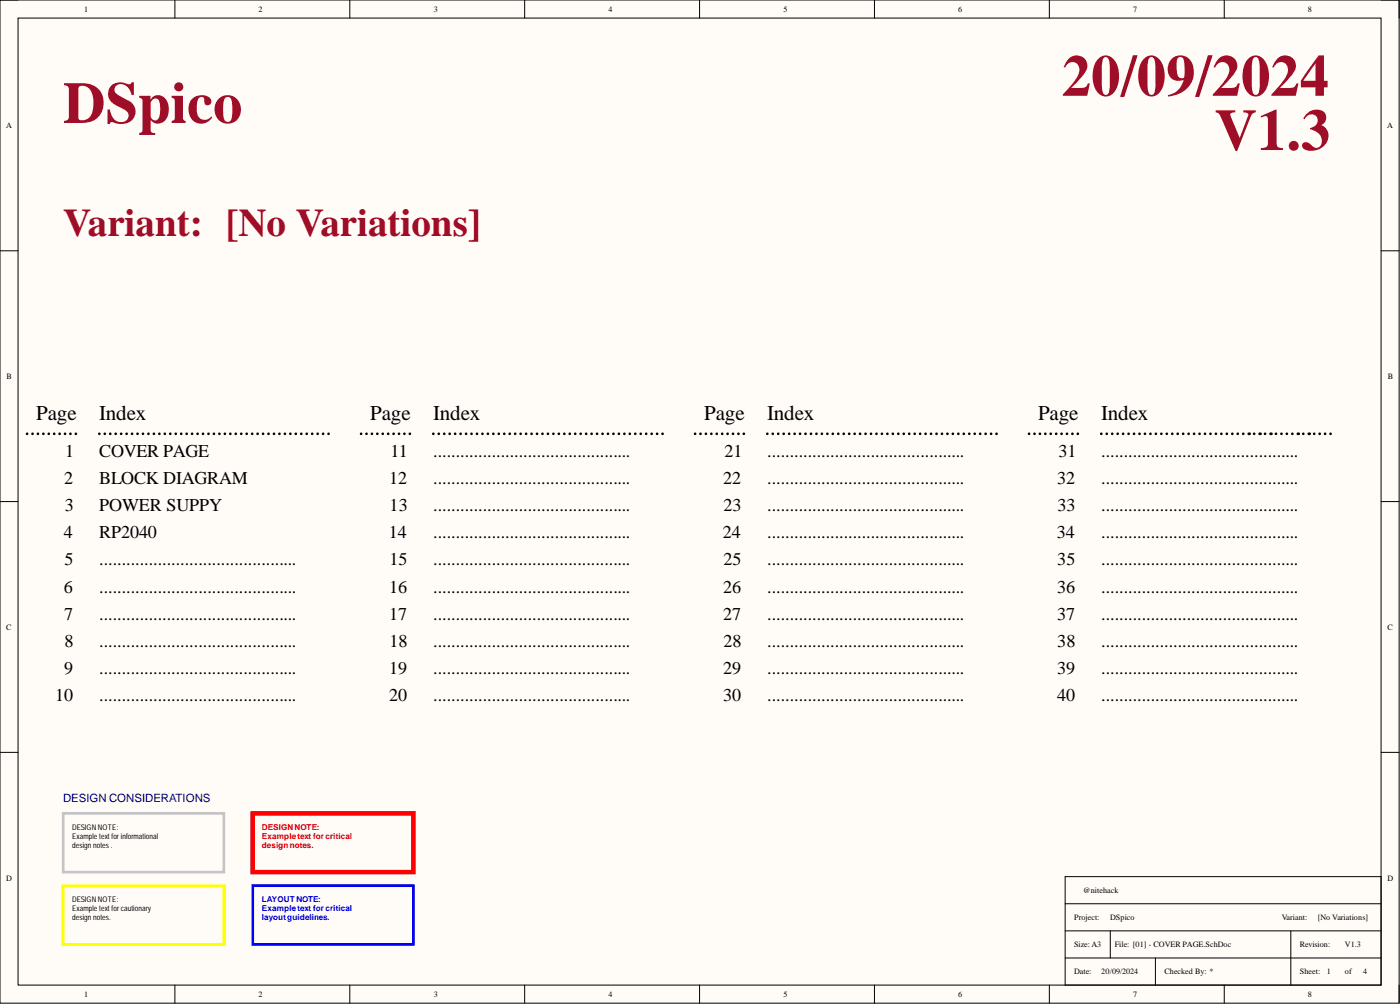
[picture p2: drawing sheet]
<svg xmlns="http://www.w3.org/2000/svg" width="393mm" height="282mm" viewBox="0 0 393 282" stroke-linecap="round" stroke-linejoin="round" font-family="sans-serif">
<path d="M0 0h393.1v281.6h-393.1z" fill-rule="evenodd" fill="#fffcf8"/>
<path d="M0 0h393.1v281.6h-393.1z" fill="none" stroke="#000" stroke-width=".28"/>
<path d="M5.1 5.1h382.9v271.5h-382.9z" fill-rule="evenodd" fill="#fffcf8"/>
<g fill="none" stroke="#000" stroke-width=".28">
<path d="M0 0h5.1M49.1 0v5.1M98.3 0v5.1M147.4 0v5.1M196.6 0v5.1M245.7 0v5.1M294.8 0v5.1M344 0v5.1M388 0h5.1v5.1M5.1 5.1h382.9v271.5h-382.9zM0 70.4h5.1M388 70.4h5.1"/>
<path d="M0 140.8h5.1M388 140.8h5.1M0 211.2h5.1M388 211.2h5.1M299.3 246.1h88.7v30.5h-88.7zM299.3 253.7h88.7M49.1 276.6v5M98.3 276.6v5M147.4 276.6v5M196.6 276.6v5M245.7 276.6v5M294.8 276.6v5"/>
<path d="M299.3 261.3h88.7M299.3 268.9h88.7M311.9 261.3v7.6M324.6 268.9v7.7M344 276.6v5M362.7 261.3v15.3M393.1 276.6v5"/>
</g>
<g fill="none" stroke="#000" stroke-width=".76">
<path d="M7.6 121.8h.1M9.1 121.8h.1M10.7 121.8h.1M12.2 121.8h.1M13.7 121.8h.1M15.2 121.8h.1M16.7 121.8h.1M18.3 121.8h.1M19.8 121.8h.1M21.3 121.8h.1M27.9 121.8h.1M29.4 121.8h.1"/>
<path d="M31 121.8h.1M32.5 121.8h.1M34 121.8h.1M35.6 121.8h.1M37.1 121.8h.1M38.6 121.8h.1M40.2 121.8h.1M41.7 121.8h.1M43.2 121.8h.1M44.8 121.8h.1M46.3 121.8h.1M47.8 121.8h.1"/>
<path d="M49.4 121.8h.1M50.9 121.8h.1M52.4 121.8h.1M54 121.8h.1M55.5 121.8h.1M57 121.8h.1M58.6 121.8h.1M60.1 121.8h.1M61.6 121.8h.1M63.2 121.8h.1M64.7 121.8h.1M66.2 121.8h.1"/>
<path d="M67.8 121.8h.1M69.3 121.8h.1M70.8 121.8h.1M72.4 121.8h.1M73.9 121.8h.1M75.4 121.8h.1M77 121.8h.1M78.5 121.8h.1M80 121.8h.1M81.6 121.8h.1M83.1 121.8h.1M84.6 121.8h.1"/>
<path d="M86.2 121.8h.1M87.7 121.8h.1M89.2 121.8h.1M90.8 121.8h.1M92.3 121.8h.1M101.4 121.8h.1M103 121.8h.1M104.5 121.8h.1M106 121.8h.1M107.5 121.8h.1M109.1 121.8h.1M110.6 121.8h.1"/>
<path d="M112.1 121.8h.1M113.6 121.8h.1M115.1 121.8h.1M121.7 121.8h.1M123.3 121.8h.1M124.8 121.8h.1M126.3 121.8h.1M127.9 121.8h.1M129.4 121.8h.1M130.9 121.8h.1M132.5 121.8h.1M134 121.8h.1"/>
<path d="M135.5 121.8h.1M137.1 121.8h.1M138.6 121.8h.1M140.1 121.8h.1M141.7 121.8h.1M143.2 121.8h.1M144.7 121.8h.1M146.3 121.8h.1M147.8 121.8h.1M149.3 121.8h.1M150.9 121.8h.1M152.4 121.8h.1"/>
<path d="M153.9 121.8h.1M155.5 121.8h.1M157 121.8h.1M158.5 121.8h.1M160.1 121.8h.1M161.6 121.8h.1M163.1 121.8h.1M164.7 121.8h.1M166.2 121.8h.1M167.7 121.8h.1M169.3 121.8h.1M170.8 121.8h.1"/>
<path d="M172.3 121.8h.1M173.9 121.8h.1M175.4 121.8h.1M176.9 121.8h.1M178.5 121.8h.1M180 121.8h.1M181.5 121.8h.1M183.1 121.8h.1M184.6 121.8h.1M186.1 121.8h.1M195.3 121.8h.1M196.8 121.8h.1"/>
<path d="M198.3 121.8h.1M199.8 121.8h.1M201.4 121.8h.1M202.9 121.8h.1M204.4 121.8h.1M205.9 121.8h.1M207.5 121.8h.1M209 121.8h.1M215.6 121.8h.1M217.1 121.8h.1M218.6 121.8h.1M220.2 121.8h.1"/>
<path d="M221.7 121.8h.1M223.2 121.8h.1M224.8 121.8h.1M226.3 121.8h.1M227.8 121.8h.1M229.4 121.8h.1M230.9 121.8h.1M232.4 121.8h.1M234 121.8h.1M235.5 121.8h.1M237 121.8h.1M238.6 121.8h.1"/>
<path d="M240.1 121.8h.1M241.6 121.8h.1M243.2 121.8h.1M244.7 121.8h.1M246.3 121.8h.1M247.8 121.8h.1M249.3 121.8h.1M250.8 121.8h.1M252.4 121.8h.1M253.9 121.8h.1M255.4 121.8h.1M257 121.8h.1"/>
<path d="M258.5 121.8h.1M260.1 121.8h.1M261.6 121.8h.1M263.1 121.8h.1M264.6 121.8h.1M266.2 121.8h.1M267.7 121.8h.1M269.3 121.8h.1M270.8 121.8h.1M272.3 121.8h.1M273.9 121.8h.1M275.4 121.8h.1"/>
<path d="M276.9 121.8h.1M278.4 121.8h.1M280 121.8h.1M289.1 121.8h.1M290.6 121.8h.1M292.2 121.8h.1M293.7 121.8h.1M295.2 121.8h.1M296.7 121.8h.1M298.3 121.8h.1M299.8 121.8h.1M301.3 121.8h.1"/>
<path d="M302.8 121.8h.1M309.4 121.8h.1M311 121.8h.1M312.5 121.8h.1M314 121.8h.1M315.6 121.8h.1M317.1 121.8h.1M318.6 121.8h.1M320.1 121.8h.1M321.7 121.8h.1M323.2 121.8h.1M324.8 121.8h.1"/>
<path d="M326.3 121.8h.1M327.8 121.8h.1M329.4 121.8h.1M330.9 121.8h.1M332.4 121.8h.1M333.9 121.8h.1M335.5 121.8h.1M337 121.8h.1M338.6 121.8h.1M340.1 121.8h.1M341.6 121.8h.1M343.2 121.8h.1"/>
<path d="M344.7 121.8h.1M346.2 121.8h.1M347.7 121.8h.1M349.3 121.8h.1M352.4 121.8h.1M355.4 121.8h.1M358.5 121.8h.1M360 121.8h.1M361.5 121.8h.1M363.1 121.8h.1M366.2 121.8h.1M369.2 121.8h.1"/>
<path d="M370.8 121.8h.1M372.3 121.8h.1M373.8 121.8h.1"/>
</g>
<g fill="#000">
<circle cx="350.8" cy="121.8" r=".38"/>
<circle cx="353.9" cy="121.8" r=".38"/>
<circle cx="357" cy="121.8" r=".38"/>
<circle cx="364.6" cy="121.8" r=".38"/>
<circle cx="367.7" cy="121.8" r=".38"/>
</g>
<path d="M17.8 228.4h45.1v16.4h-45.1z" fill="none" stroke="#c6c3c6" stroke-width=".76"/>
<path d="M17.8 248.7h45.1v16.4h-45.1z" fill="none" stroke="#ff0" stroke-width=".76"/>
<path d="M71 228.4h45.2v16.4h-45.2z" fill="none" stroke="#f00" stroke-width="1.3"/>
<path d="M71 248.7h45.2v16.4h-45.2z" fill="none" stroke="#00f" stroke-width=".76"/>
<g font-size="16.5" fill="#9e0e29">
<text x="298.3" y="26.9">20/09/2024</text>
<text x="17.8" y="34.5">DSpico</text>
<text x="341.3" y="42.1">V1.3</text>
</g>
<text font-size="11" fill="#9e0e29" x="17.8" y="66.1">Variant: [No Variations]</text>
<g font-size="5.9">
<text x="10.1" y="118">Page</text>
<text x="27.9" y="118">Index</text>
<text x="104" y="118">Page</text>
<text x="121.7" y="118">Index</text>
<text x="197.8" y="118">Page</text>
<text x="215.6" y="118">Index</text>
<text x="291.7" y="118">Page</text>
<text x="309.4" y="118">Index</text>
</g>
<g font-size="5.1">
<text x="18.3" y="128.3">1</text>
<text x="27.9" y="128.3">COVER PAGE</text>
<text x="109.7" y="128.3">11</text>
<text x="121.7" y="128.3">............................................</text>
<text x="203.6" y="128.3">21</text>
<text x="215.6" y="128.3">............................................</text>
<text x="297.4" y="128.3">31</text>
<text x="309.4" y="128.3">............................................</text>
<text x="18" y="135.9">2</text>
<text x="27.9" y="135.9">BLOCK DIAGRAM</text>
<text x="109.3" y="135.9">12</text>
<text x="121.7" y="135.9">............................................</text>
<text x="203.1" y="135.9">22</text>
<text x="215.6" y="135.9">............................................</text>
<text x="297" y="135.9">32</text>
<text x="309.4" y="135.9">............................................</text>
<text x="18.2" y="143.5">3</text>
<text x="27.9" y="143.5">POWER SUPPY</text>
<text x="109.5" y="143.5">13</text>
<text x="121.7" y="143.5">............................................</text>
<text x="203.3" y="143.5">23</text>
<text x="215.6" y="143.5">............................................</text>
<text x="297.2" y="143.5">33</text>
<text x="309.4" y="143.5">............................................</text>
<text x="17.9" y="151.1">4</text>
<text x="27.9" y="151.1">RP2040</text>
<text x="109.2" y="151.1">14</text>
<text x="121.7" y="151.1">............................................</text>
<text x="203.1" y="151.1">24</text>
<text x="215.6" y="151.1">............................................</text>
<text x="296.9" y="151.1">34</text>
<text x="309.4" y="151.1">............................................</text>
<text x="18.1" y="158.7">5</text>
<text x="27.9" y="158.7">............................................</text>
<text x="109.4" y="158.7">15</text>
<text x="121.7" y="158.7">............................................</text>
<text x="203.2" y="158.7">25</text>
<text x="215.6" y="158.7">............................................</text>
<text x="297.1" y="158.7">35</text>
<text x="309.4" y="158.7">............................................</text>
<text x="17.9" y="166.4">6</text>
<text x="27.9" y="166.4">............................................</text>
<text x="109.3" y="166.4">16</text>
<text x="121.7" y="166.4">............................................</text>
<text x="203.1" y="166.4">26</text>
<text x="215.6" y="166.4">............................................</text>
<text x="297" y="166.4">36</text>
<text x="309.4" y="166.4">............................................</text>
<text x="18" y="174">7</text>
<text x="27.9" y="174">............................................</text>
<text x="109.3" y="174">17</text>
<text x="121.7" y="174">............................................</text>
<text x="203.1" y="174">27</text>
<text x="215.6" y="174">............................................</text>
<text x="297" y="174">37</text>
<text x="309.4" y="174">............................................</text>
<text x="18.1" y="181.6">8</text>
<text x="27.9" y="181.6">............................................</text>
<text x="109.4" y="181.6">18</text>
<text x="121.7" y="181.6">............................................</text>
<text x="203.2" y="181.6">28</text>
<text x="215.6" y="181.6">............................................</text>
<text x="297.1" y="181.6">38</text>
<text x="309.4" y="181.6">............................................</text>
<text x="18" y="189.2">9</text>
<text x="27.9" y="189.2">............................................</text>
<text x="109.3" y="189.2">19</text>
<text x="121.7" y="189.2">............................................</text>
<text x="203.1" y="189.2">29</text>
<text x="215.6" y="189.2">............................................</text>
<text x="297" y="189.2">39</text>
<text x="309.4" y="189.2">............................................</text>
<text x="15.5" y="196.8">10</text>
<text x="27.9" y="196.8">............................................</text>
<text x="109.3" y="196.8">20</text>
<text x="121.7" y="196.8">............................................</text>
<text x="203.1" y="196.8">30</text>
<text x="215.6" y="196.8">............................................</text>
<text x="297" y="196.8">40</text>
<text x="309.4" y="196.8">............................................</text>
</g>
<text font-size="3.2" fill="#000080" x="17.8" y="225.1">DESIGN CONSIDERATIONS</text>
<g font-size="2.3">
<text x="23.7" y="3.3">1</text>
<text x="72.6" y="3.3">2</text>
<text x="121.9" y="3.3">3</text>
<text x="170.9" y="3.3">4</text>
<text x="220.1" y="3.3">5</text>
<text x="269.2" y="3.3">6</text>
<text x="318.4" y="3.3">7</text>
<text x="367.5" y="3.3">8</text>
<text x="1.7" y="35.9">A</text>
<text x="389.7" y="35.9">A</text>
<text x="1.9" y="106.4">B</text>
<text x="389.9" y="106.4">B</text>
<text x="1.8" y="176.8">C</text>
<text x="389.8" y="176.8">C</text>
<text x="1.8" y="247.2">D</text>
<text x="304.3" y="250.7">@nitehack</text>
<text x="389.8" y="247.2">D</text>
<text x="301.8" y="258.3">Project:</text>
<text x="311.9" y="258.3">DSpico</text>
<text x="360.1" y="258.3">Variant:</text>
<text x="370.3" y="258.3">[No Variations]</text>
<text x="301.8" y="265.9">Size: A3</text>
<text x="313.2" y="265.9">File: [01] - COVER PAGE.SchDoc</text>
<text x="365.2" y="265.9">Revision:</text>
<text x="377.9" y="265.9">V1.3</text>
<text x="301.8" y="273.5">Date:</text>
<text x="309.4" y="273.5">20/09/2024</text>
<text x="327.2" y="273.5">Checked By: *</text>
<text x="365.2" y="273.5">Sheet:</text>
<text x="372.8" y="273.5">1</text>
<text x="377.9" y="273.5">of</text>
<text x="383" y="273.5">4</text>
<text x="23.7" y="279.9">1</text>
<text x="72.6" y="279.9">2</text>
<text x="121.9" y="279.9">3</text>
<text x="170.9" y="279.9">4</text>
<text x="220.1" y="279.9">5</text>
<text x="269.2" y="279.9">6</text>
<text x="318.4" y="279.9">7</text>
<text x="367.5" y="279.9">8</text>
</g>
<g font-size="2.3" fill="#f00">
<text x="73.5" y="232.9">DESIGNNOTE:</text>
<text x="73.5" y="235.5">Exampletext forcritical</text>
<text x="73.5" y="238">designnotes.</text>
</g>
<g font-size="2.3" fill="#00f">
<text x="73.5" y="253.2">LAYOUT NOTE:</text>
<text x="73.5" y="255.8">Exampletext forcritical</text>
<text x="73.5" y="258.3">layoutguidelines.</text>
</g>
<g font-size="2.2">
<text x="20.3" y="232.9">DESIGNNOTE:</text>
<text x="20.3" y="235.5">Example text for informational</text>
<text x="20.3" y="238">design notes.</text>
<text x="20.3" y="253.2">DESIGNNOTE:</text>
<text x="20.3" y="255.8">Example text for cautionary</text>
<text x="20.3" y="258.3">design notes.</text>
</g>
</svg>
